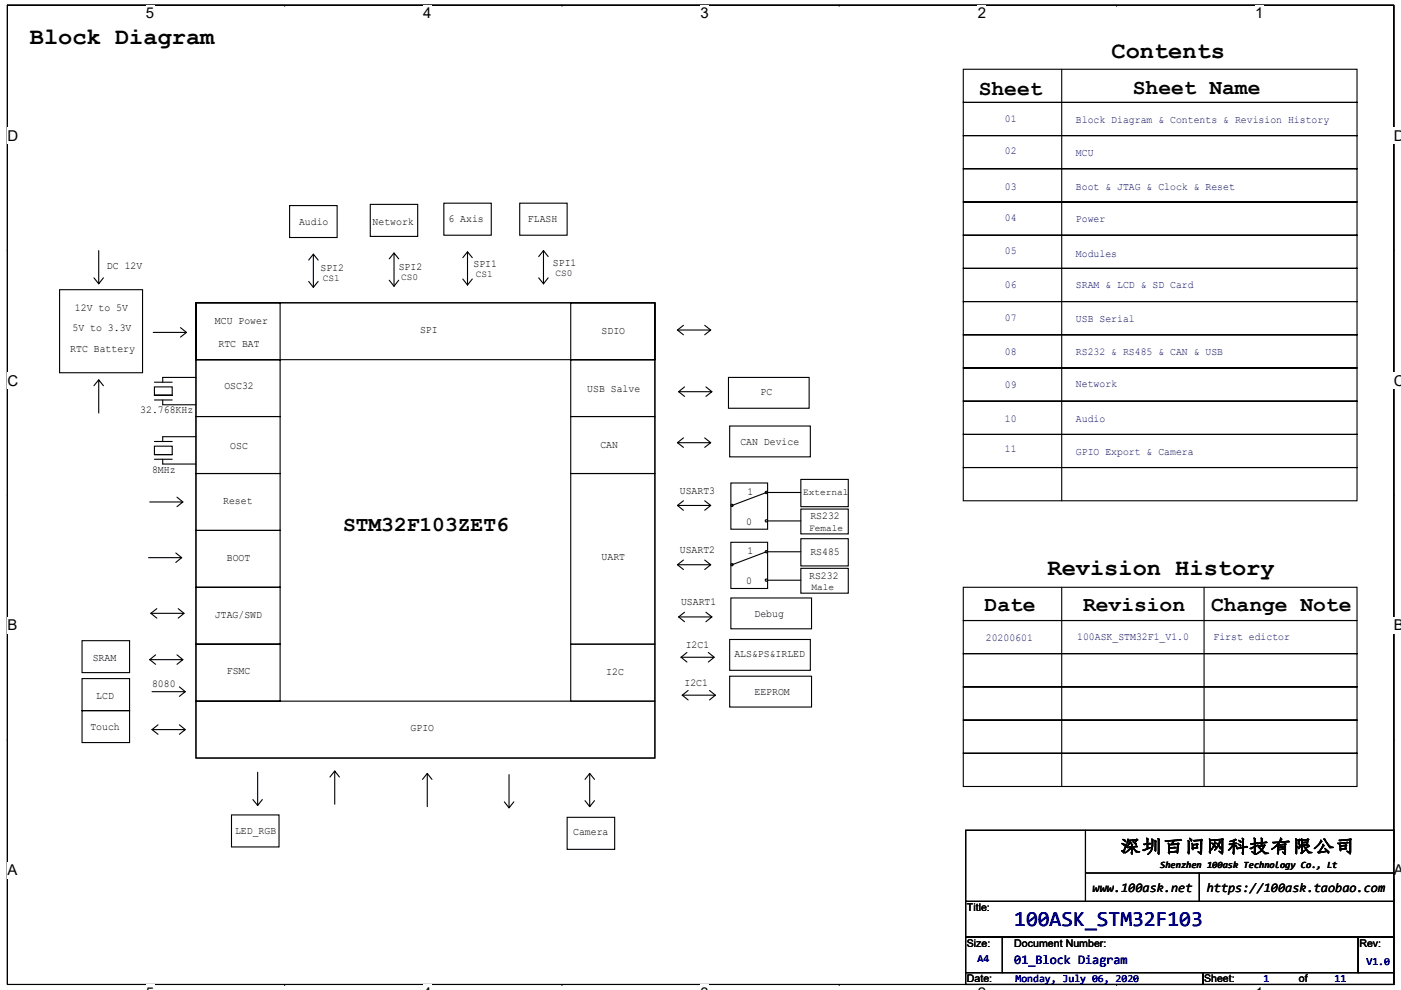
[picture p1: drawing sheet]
<svg xmlns="http://www.w3.org/2000/svg" width="297mm" height="210mm" viewBox="0 0 297 210" stroke-linecap="round" stroke-linejoin="round" font-family="sans-serif">
<path d="M1.6 1.1h293.9v207.7h-293.9v-207.7h293.9v207.7h-293.9z" fill="none" stroke="#000" stroke-width=".23"/>
<g fill="#fff">
<path d="M30.9 1.1h1.8v3.5h-1.8z"/>
<path d="M30.9 208.8h1.8v1.1h-1.8z"/>
</g>
<path d="M60.3 1.1h.1M60.3 208.8h.1" fill="none" stroke="#000" stroke-width=".23"/>
<g fill="#fff">
<path d="M89.7 1.1h1.8v3.5h-1.8z"/>
<path d="M89.7 208.8h1.8v1.1h-1.8z"/>
</g>
<path d="M119.1 1.1h.1M119.1 208.8h.1" fill="none" stroke="#000" stroke-width=".23"/>
<g fill="#fff">
<path d="M148.5 1.1h1.8v3.5h-1.8z"/>
<path d="M148.5 208.8h1.8v1.1h-1.8z"/>
</g>
<path d="M177.9 1.1h.1M177.9 208.8h.1" fill="none" stroke="#000" stroke-width=".23"/>
<g fill="#fff">
<path d="M207.3 1.1h1.8v3.5h-1.8z"/>
<path d="M207.3 208.8h1.8v1.1h-1.8z"/>
</g>
<path d="M236.7 1.1h.1M236.7 208.8h.1" fill="none" stroke="#000" stroke-width=".23"/>
<g fill="#fff">
<path d="M266.1 1.1h1.8v3.5h-1.8z"/>
<path d="M266.1 208.8h1.8v1.1h-1.8z"/>
<path d="M1.6 27.1h2.2v3.5h-2.2z"/>
<path d="M295.5 27.1h1.5v3.5h-1.5z"/>
<path d="M1.6 79h2.2v3.5h-2.2z"/>
<path d="M295.5 79h1.5v3.5h-1.5z"/>
</g>
<path d="M1.6 53h.1M295.5 53h.1" fill="none" stroke="#000" stroke-width=".23"/>
<g fill="#fff">
<path d="M1.6 130.9h2.1v3.5h-2.1z"/>
<path d="M295.5 130.9h1.5v3.5h-1.5z"/>
</g>
<path d="M1.6 104.9h.1M295.5 104.9h.1" fill="none" stroke="#000" stroke-width=".23"/>
<g fill="#fff">
<path d="M1.5 182.8h2.2v3.5h-2.2z"/>
<path d="M295.5 182.8h1.5v3.5h-1.5z"/>
</g>
<g fill="none" stroke="#000" stroke-width=".23">
<path d="M204.2 14.7h83.5v7h-83.5zM225.1 14.7v91.5M204.2 28.8h83.5v7h-83.5zM204.2 35.8h83.5v7h-83.5zM204.2 21.7h83.5v7.1h-83.5zM19.9 58.9l1 1.3M20.9 53.1v7.1l1-1.3M61.4 43.6h10.1v6.8h-10.1zM65.4 59.7l1 1.2M66.4 53.9l-1 1.3M67.5 55.2l-1.1-1.3v7M67.5 59.7l-1.1 1.2"/>
<path d="M78.5 43.3h10.1v6.8h-10.1zM82.5 59.4l1 1.3M83.5 53.7l-1 1.2M84.5 54.9l-1-1.2v7M84.5 59.4l-1 1.3M94.1 43.1h10.1v6.8h-10.1zM98.1 59.2l1 1.3M99.1 53.4l-1 1.3M100.1 54.7l-1-1.3v7.1M100.1 59.2l-1 1.3M110.2 43.1h10v6.8h-10zM114.2 58.9l1 1.3"/>
<path d="M115.2 53.1l-1 1.3M116.2 54.4l-1-1.3v7.1M116.2 58.9l-1 1.3M204.2 42.8h83.5v7.1h-83.5zM204.2 49.9h83.5v7h-83.5zM204.2 56.9h83.5v7.1h-83.5zM12.6 61.4h17.6v17.7h-17.6zM32.5 70.5h7l-1.2 1M38.3 69.5l1.2 1M41.5 64.2h97.4v96.6h-97.4zM41.5 64.2h17.9v12.1h-17.9zM41.5 76.3h17.9v12h-17.9z"/>
<path d="M41.5 64.2h97.4v12.1h-97.4zM121 64.2h17.9v12.1h-17.9zM121 76.3h17.9v12h-17.9zM143.6 70h7.1l-1.3 1M143.6 70l1.3 1M144.9 69l-1.3 1M149.4 69l1.3 1M204.2 71h83.5v7h-83.5zM204.2 78h83.5v7.1h-83.5zM204.2 64h83.5v7h-83.5zM20.9 80.6l-1 1.2M21.9 81.8l-1-1.2v7"/>
<path d="M32.7 83.8h3.8zM32.7 84.8h3.8M32.7 81.1h3.8M32.7 96.4h3.8zM32.7 97.4h3.8M32.7 93.6h3.8M32.7 82.1h3.8v1.7h-3.8zM32.7 94.6h3.8v1.8h-3.8zM34.5 84.8v1.1h7M34.5 97.4v1h7M41.5 88.3h17.9v12.1h-17.9zM41.5 80.1h-7v1"/>
<path d="M41.5 92.6h-7v1M121 88.3h17.9v12.1h-17.9zM143.6 93.9h7.1l-1.3 1M143.6 93.9l1.3 1M143.9 83.1h7l-1.2 1M143.9 83.1l1.2 1M144.9 92.9l-1.3 1M145.1 82.1l-1.2 1M149.4 92.9l1.3 1M149.7 82.1l1.2 1M154.4 80.1h17.2v6.5h-17.2zM154.7 90.4h17.1v6.5h-17.1z"/>
<path d="M204.2 85.1h83.5v7h-83.5zM204.2 92.1h83.5v7.1h-83.5zM204.2 99.2h83.5v7h-83.5zM31.5 118.3h7l-1.2 1M31.7 106.5h7.1l-1.3 1M37.3 117.3l1.2 1M37.5 105.5l1.3 1M41.5 100.4h17.9v12.1h-17.9zM41.5 112.5h17.9v12.1h-17.9zM121 100.4h17.9v36.2h-17.9zM143.6 107.2h7.1l-1.3 1M143.6 107.2l1.3 1"/>
<path d="M143.6 119.8h7.1l-1.3 1M143.6 119.8l1.3 1M144.9 106.2l-1.3 1M144.9 118.8l-1.3 1M149.4 106.2l1.3 1M149.4 118.8l1.3 1M155 115h7.7v9.8h-7.7zM155 102.4h7.7v9.8h-7.7zM162.5 117l-7.3 2.8M162.5 104.5l-7.3 2.7M162.7 104.5h7.1M162.7 117h7.1"/>
<path d="M162.7 110.5h7.1M169.8 101.7h10v5.8h-10zM169.8 108h10v5.2h-10zM169.8 114.3h10v5.7h-10zM17.4 135.9h10.1v6.8h-10.1zM31.7 139.9l1.3 1M31.7 139.9h7.1l-1.3 1M32 130.1l1.2 1M32 130.1h7l-1.2 1M33 138.9l-1.3 1M33.2 129.1l-1.2 1M37.5 138.9l1.3 1"/>
<path d="M37.8 129.1l1.2 1M41.5 124.6h17.9v12h-17.9zM41.5 136.6h17.9v12.1h-17.9zM121 136.6h17.9v12.1h-17.9zM143.9 130.9h7l-1.2 1M143.9 130.9l1.2 1M144.4 139.4h7l-1.2 1M144.4 139.4l1.2 1M145.1 129.9l-1.2 1M145.6 138.4l-1.2 1M149.7 129.9l1.2 1M150.2 138.4l1.2 1"/>
<path d="M154.7 135.6h17.1v6.6h-17.1zM155 126.8h17.1v6.6h-17.1zM162.7 123.1h7.1M169.8 120.5h10v5.3h-10zM204.2 124.6h83.5v7h-83.5zM204.2 131.6h83.5v7h-83.5zM204.2 138.6h83.5v7.1h-83.5zM225.1 124.6v42.2M255.3 124.6v42.2M1.6 156.9h.1M17.4 143.9h10.1v6.8h-10.1zM17.4 150.7h10.1v6.8h-10.1z"/>
<path d="M32.2 146.7h7.1l-1.3 1M32.2 154.7h7.1l-1.3 1M32.2 154.7l1.3 1M33.5 153.7l-1.3 1M38 145.7l1.3 1M38 153.7l1.3 1M41.5 148.7h97.4v12.1h-97.4zM144.6 147.4h7.1l-1.3 1.1M144.6 147.4l1.3 1.1M145.9 146.5l-1.3 .9M150.4 146.5l1.3 .9M154.7 143.4h17.4v6.6h-17.4z"/>
<path d="M204.2 145.7h83.5v7h-83.5zM204.2 152.7h83.5v7.1h-83.5zM204.2 159.8h83.5v7h-83.5zM295.5 156.9h.1M49.1 172.8h10.1v6.8h-10.1zM53.6 169.6l1 1.2M54.6 163.8v7l1-1.2M71 163.5l-1 1.3M72 164.8l-1-1.3v7.1M90.6 164l-1 1.3M91.6 165.3l-1-1.3v7.1M106.9 170.1l1 1.2"/>
<path d="M107.9 164.3v7l1-1.2M120.2 173.4h10.1v6.7h-10.1zM124 169.8l1 1.3M125 164v7.1l1-1.3M125 164l1 1.3M125 164l-1 1.3M204.7 176.1h90.8v15.1h-90.8zM230.1 176.1v15.1M204.7 191.2h90.8v7.6h-90.8zM204.7 198.8h7.8v7.5h-7.8zM212.5 198.8h75.5v7.5h-75.5zM230.1 185.2h65.4"/>
<path d="M254.3 185.2v6M288 198.8h7.5v7.5h-7.5zM204.7 206.3h50.3v2.5h-50.3zM255 206.3h40.5v2.5h-40.5z"/>
<circle cx="155.2" cy="107.2" r=".24"/>
<circle cx="155.2" cy="119.8" r=".24"/>
<circle cx="162.5" cy="117" r=".24"/>
<circle cx="162.5" cy="104.4" r=".24"/>
<circle cx="162.5" cy="110.5" r=".24"/>
<circle cx="162.5" cy="123.1" r=".24"/>
</g>
<g font-size="5">
<text x="6.3" y="9.4">Block Diagram</text>
<text x="235.7" y="12.4">Contents</text>
<text x="222.1" y="122">Revision History</text>
</g>
<g font-size="4.5">
<text x="207.5" y="20.2">Sheet</text>
<text x="240.2" y="20">Sheet Name</text>
<text x="72.7" y="112.5">STM32F103ZET6</text>
<text x="208.8" y="129.6">Date</text>
<text x="229.6" y="129.6">Revision</text>
<text x="256.8" y="129.6">Change Note</text>
</g>
<text font-size="4.5" fill="#000080" x="215" y="196.4">100ASK_STM32F103</text>
<text font-size="3.8" x="237.4" y="180.6">深圳百问网科技有限公司</text>
<g font-size="3.2">
<text x="30.9" y="3.9">5</text>
<text x="89.7" y="3.9">4</text>
<text x="148.5" y="3.9">3</text>
<text x="207.3" y="3.9">2</text>
<text x="266.1" y="3.9">1</text>
<text x="1.6" y="29.9">D</text>
<text x="295.5" y="29.9">D</text>
<text x="1.6" y="81.8">C</text>
<text x="295.5" y="81.8">C</text>
<text x="1.6" y="133.7">B</text>
<text x="295.5" y="133.7">B</text>
<text x="1.6" y="185.6">A</text>
<text x="295.5" y="185.6">A</text>
</g>
<g font-size="2.8">
<text x="231.6" y="189.2">www.100ask.net</text>
<text x="255.9" y="189.2">https://100ask.taobao.com</text>
</g>
<text font-size="2.8" fill="#000080" x="215" y="204.6">01_Block Diagram</text>
<g font-size="2.2" fill="#0000a0">
<text x="213" y="25.8">01</text>
<text x="228.1" y="26">Block Diagram &amp; Contents &amp; Revision History</text>
<text x="213" y="32.6">02</text>
<text x="228.1" y="33.1">MCU</text>
<text x="213" y="40.4">03</text>
<text x="228.1" y="40.4">Boot &amp; JTAG &amp; Clock &amp; Reset</text>
<text x="213" y="46.9">04</text>
<text x="228.1" y="47.2">Power</text>
<text x="213" y="54">05</text>
<text x="228.1" y="54.4">Modules</text>
<text x="213" y="61">06</text>
<text x="228.1" y="61">SRAM &amp; LCD &amp; SD Card</text>
<text x="213" y="68">07</text>
<text x="228.1" y="68.3">USB Serial</text>
<text x="213" y="75.3">08</text>
<text x="228.1" y="75.3">RS232 &amp; RS485 &amp; CAN &amp; USB</text>
<text x="213" y="82.4">09</text>
<text x="228.1" y="82.1">Network</text>
<text x="213" y="89.4">10</text>
<text x="228.1" y="89.4">Audio</text>
<text x="213" y="95.9">11</text>
<text x="228.1" y="96.4">GPIO Export &amp; Camera</text>
<text x="209" y="135.9">20200601</text>
<text x="228.4" y="135.7">100ASK_STM32F1_V1.0</text>
<text x="257.3" y="135.7">First edictor</text>
</g>
<g font-size="2.2">
<text x="63.4" y="47.7">Audio</text>
<text x="79" y="47.7">Network</text>
<text x="95.1" y="47.2">6 Axis</text>
<text x="111.9" y="47.2">FLASH</text>
<text x="22.7" y="57">DC 12V</text>
<text x="67.9" y="57.5">SPI2</text>
<text x="84.5" y="57.2">SPI2</text>
<text x="100.4" y="56.7">SPI1</text>
<text x="117.2" y="56.5">SPI1</text>
<text x="15.4" y="70.3">5V to 3.3V</text>
<text x="15.9" y="66">12V to 5V</text>
<text x="45.6" y="68.8">MCU Power</text>
<text x="89.1" y="70.5">SPI</text>
<text x="127.5" y="70.8">SDIO</text>
<text x="14.9" y="74.6">RTC Battery</text>
<text x="46.3" y="73.6">RTC BAT</text>
<text x="47.6" y="82.6">OSC32</text>
<text x="124.5" y="83.1">USB Salve</text>
<text x="161.2" y="83.9">PC</text>
<text x="29.7" y="87.7">32.768KHz</text>
<text x="48.8" y="95.2">OSC</text>
<text x="127.3" y="94.9">CAN</text>
<text x="157" y="94.4">CAN Device</text>
<text x="32.2" y="100.2">8MHz</text>
<text x="47.3" y="107">Reset</text>
<text x="144.1" y="104.7">USART3</text>
<text x="158.5" y="105">1</text>
<text x="158.2" y="111.3">0</text>
<text x="171.8" y="110">RS232</text>
<text x="48.1" y="119.1">BOOT</text>
<text x="127.5" y="118.8">UART</text>
<text x="144.1" y="117.3">USART2</text>
<text x="158.5" y="117.6">1</text>
<text x="171.8" y="117.8">RS485</text>
<text x="158.2" y="123.8">0</text>
<text x="171.6" y="122.9">RS232</text>
<text x="45.6" y="131.1">JTAG/SWD</text>
<text x="144.4" y="128.4">USART1</text>
<text x="160" y="130.9">Debug</text>
<text x="145.4" y="137.4">I2C1</text>
<text x="19.7" y="140.2">SRAM</text>
<text x="48.1" y="143">FSMC</text>
<text x="128.5" y="143.2">I2C</text>
<text x="155.7" y="139.4">ALS&amp;PS&amp;IRLED</text>
<text x="20.4" y="148.3">LCD</text>
<text x="32.2" y="145.7">8080</text>
<text x="145.1" y="145.5">I2C1</text>
<text x="160" y="147.5">EEPROM</text>
<text x="19.2" y="154.8">Touch</text>
<text x="87.1" y="155">GPIO</text>
<text x="49.8" y="176.9">LED_RGB</text>
<text x="121.5" y="177.2">Camera</text>
<text x="205" y="193.2">Title:</text>
<text x="205" y="200.8">Size:</text>
<text x="215" y="200.8">Document Number:</text>
<text x="288.2" y="200.8">Rev:</text>
<text x="205" y="208.3">Date:</text>
<text x="255.3" y="208.3">Sheet:</text>
<text x="275.4" y="208.3">of</text>
</g>
<g font-size="2.2" fill="#000080">
<text x="207.3" y="204.1">A4</text>
<text x="215.3" y="208.4">Monday, July 06, 2020</text>
<text x="267.9" y="208.4">1</text>
<text x="283" y="208.4">11</text>
<text x="289.7" y="204.6">V1.0</text>
</g>
<g font-size="2">
<text x="68.4" y="59.5">CS1</text>
<text x="85" y="59.3">CS0</text>
<text x="100.9" y="58.8">CS1</text>
<text x="117.7" y="58.5">CS0</text>
<text x="170.3" y="105.1">External</text>
<text x="171.6" y="112.6">Female</text>
<text x="172.1" y="125.2">Male</text>
<text x="246" y="184">Shenzhen 100ask Technology Co., Lt</text>
</g>
</svg>
